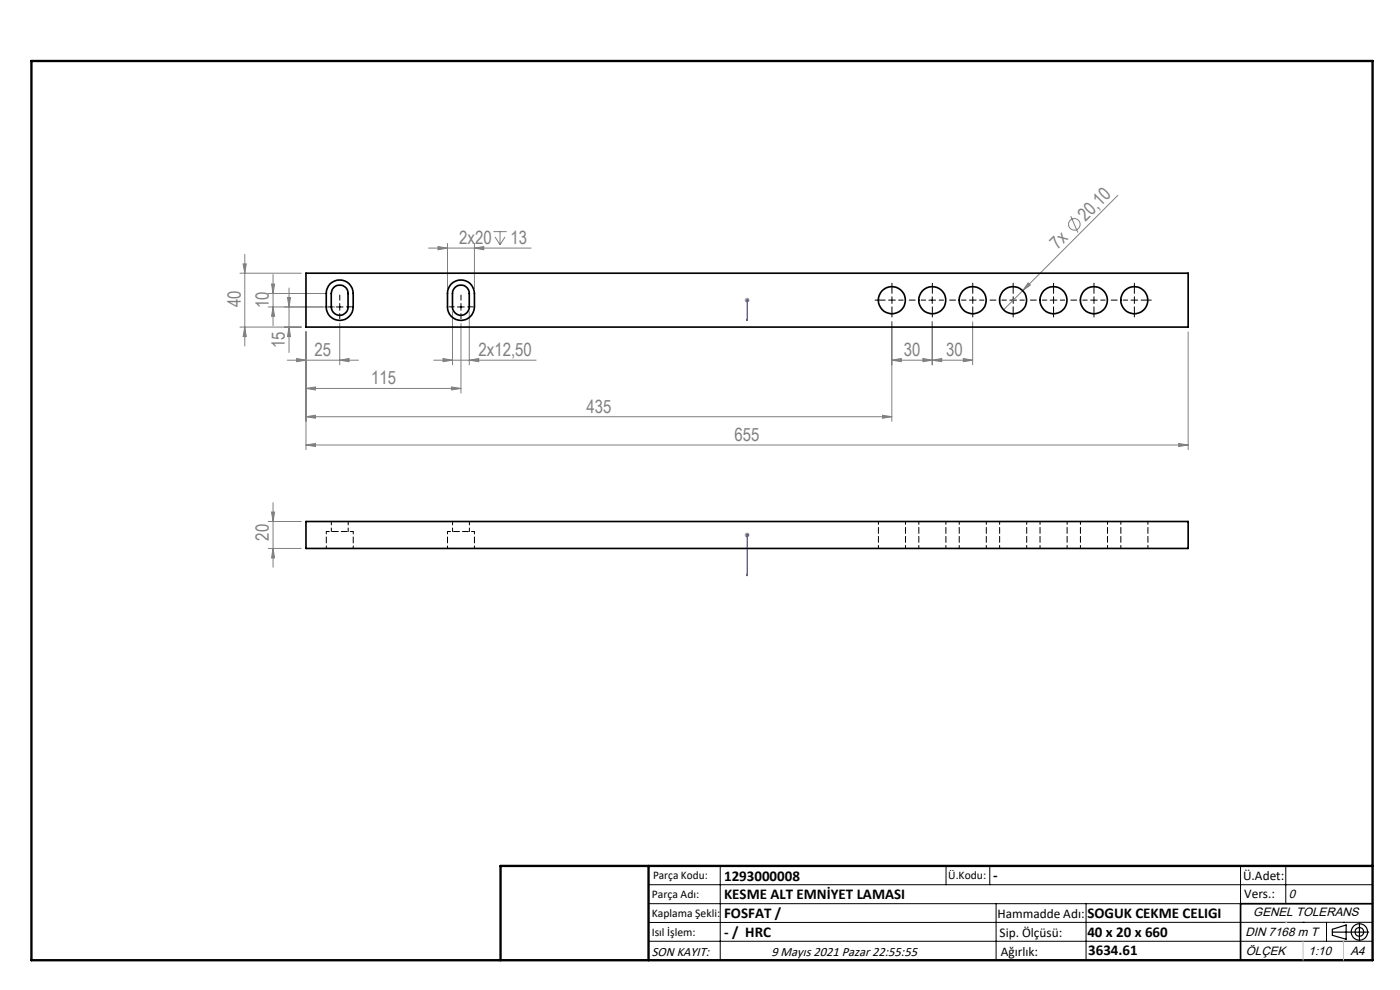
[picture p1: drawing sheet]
<svg xmlns="http://www.w3.org/2000/svg" width="297mm" height="210mm" viewBox="0 0 297 210" stroke-linecap="round" stroke-linejoin="round" font-family="sans-serif">
<g fill="none" stroke="#808080" stroke-width=".21">
<path d="M50.9 58h13M51.6 56h.6l-.3 2zM51.9 54v19.4M57.9 58.2v10.9M90.9 52.6h21.8M92.9 52.3l2 .3-2 .4zM94.9 51.6v9.6M100.6 52.6l2-.3v.7zM100.6 51.6v9.6M104.7 49.1h2.8M105 50.3l1.1 1.6M106.1 49.1v2.8"/>
<path d="M107.1 50.3l-1 1.6M218.1 60l.5 .5-1.6 1.2zM227.2 45.9l1.5 3.4M237.1 41.4l-24.2 24.3M50.9 69.4h13M51.9 69.4l.3 2h-.6zM56.9 65.1h14.1M56.9 62.3h12.4M57.6 60.2h.6l-.3 2.1zM57.9 65.1l.3 2h-.6zM60.9 76.4h15.2M61 63.1h.6l-.3 2z"/>
<path d="M61.3 61.1v13.7M61.3 69.4l.3 2h-.6zM62.9 76.1l2 .3-2 .3zM64.9 70.4v25M72.1 76.4l1.9-.3v.6zM72.1 68.6v8.8M92 76.4h21.7M94 76.1l2 .3-2 .3zM96 66.1v11.3M97.8 68.6v14.8M99.6 76.4l2-.3v.6zM99.6 66.1v11.3"/>
<path d="M158 63.7h1M158.2 63.3l.7 .7M158.5 63.2v1M158.9 63.3l-.7 .7M189.2 76.4l2-.3v.6zM189.2 76.4h17.1M189.2 68.3v21.1M195.8 76.1l2 .3-2 .3zM197.8 76.4l2-.3v.6zM197.8 68.3v9.1M204.4 76.1l1.9 .3-1.9 .3zM206.3 68.3v9.1"/>
<path d="M252.1 70.4v25M64.9 82.4l2-.3v.6zM64.9 88.4l2-.3v.6zM64.9 94.4l2-.3v.6zM64.9 82.4h32.9M64.9 88.4h124.3M64.9 94.4h187.2M95.8 82.1l2 .3-2 .3zM187.2 88.1l2 .3-2 .3zM250 94.1l2.1 .3-2.1 .3zM56.9 116.3h7M56.9 110.6h7"/>
<path d="M57.6 108.6h.6l-.3 2zM57.9 116.3l.3 2h-.6zM57.9 106.6v13.7M158 113.5h1M158.2 113.1l.7 .7M158.5 113v1M158.9 113.1l-.7 .7"/>
<circle cx="227.9" cy="47.6" r="1.23"/>
</g>
<g fill="none" stroke="#000" stroke-width=".25">
<path d="M282.6 197.7h7.8M282.6 197.1l3-.9v3l-3-.8zM288.4 195.8v3.8M106.2 203.7h185"/>
<circle cx="288.4" cy="197.7" r="1.74"/>
<circle cx="288.4" cy="197.7" r=".93"/>
</g>
<path d="M158.5 68v-.4v.4M158.5 63.6v.2zM158.5 63.7h.1M158.5 63.7v4.3M158.5 113.4v.2zM158.5 113.5h.1M158.5 113.5v8.7M158.5 122.2v-.5v.5" fill="none" stroke="#00f" stroke-width=".21"/>
<g fill="none" stroke="#000" stroke-width=".21" stroke-dasharray="15.2 1.3 1.3 1.3">
<path d="M70.7 65.1h-1.1M72.1 63.7v-1.1M72.1 66.5v1.1M73.5 65.1h1.1M96.4 65.1h-1.1M97.8 63.7v-1.1M97.8 66.5v1.1M99.2 65.1h1.1M187.8 63.7h-2.2M189.2 63.7h.7M189.2 63.7v-.8M189.2 63.7h-.7"/>
<path d="M189.2 63.7v.7M189.2 62.2v-2.1M189.2 65.1v2.1M197.8 62.2v-2.1M197.8 65.1v2.1M206.4 63.7h.7M206.4 63.7v-.8M206.4 63.7h-.7M206.4 63.7v.7M206.4 62.2v-2.1M206.4 65.1v2.1M214.9 63.7h.8"/>
<path d="M214.9 63.7v-.8M214.9 63.7h-.7M214.9 63.7v.7M214.9 62.2v-2.1M214.9 65.1v2.1M223.5 63.7h.7M223.5 63.7v-.8M223.5 63.7h-.7M223.5 63.7v.7M223.5 62.2v-2.1M223.5 65.1v2.1M232.1 63.7h.7"/>
<path d="M232.1 63.7v-.8M232.1 63.7h-.7M232.1 63.7v.7M232.1 62.2v-2.1M232.1 65.1v2.1M240.7 63.7h.7M240.7 63.7v-.8M240.7 63.7h-.8M240.7 63.7v.7M240.7 62.2v-2.1M240.7 65.1v2.1M242.1 63.7h2.1"/>
</g>
<path d="M190.7 63.7h5.7M199.2 63.7h5.7M207.8 63.7h5.7M216.4 63.7h5.7M224.9 63.7h5.8M233.5 63.7h5.7" fill="none" stroke="#000" stroke-width=".21" stroke-dasharray="15.2 1.3 1.3 1.3" stroke-dashoffset="14.3"/>
<g fill="none" stroke="#000" stroke-width=".21">
<path d="M71.3 65.1h1.5M72.1 64.4v1.4M97 65.1h1.5M97.8 64.4v1.4M197.1 63.7h1.4M197.8 63v1.4M137.6 187.7h153.6M137.6 191.7h153.6M137.6 199.7h153.6M152.8 183.7v20M200.7 183.7v4M210 183.7v4"/>
<path d="M211.3 191.7v12M230.4 191.7v12M263.2 183.7v20M272.8 183.7v8M276.4 195.6h.1M281.4 195.6v4.1M285 195.6h.1M291.2 195.6l-153.6 .1"/>
</g>
<path d="M291.2 191.7h-28v12" fill="none" stroke="#000" stroke-width=".35"/>
<path d="M6.7 12.9h284.5v190.8h-284.5zM137.6 183.7v20M291.2 183.7h-185v20" fill="none" stroke="#000" stroke-width=".5"/>
<path d="M276.4 199.7v4M285 199.7v4" fill="none" stroke="#c0c0c0" stroke-width=".21"/>
<path d="M272.8 195.6h.1" fill="none" stroke="#c0c0c0" stroke-width=".25"/>
<g fill="#00f">
<path d="M158.5 67.6v.4zM158.5 63.6v.2z"/>
<path d="M158.5 113.4v.2zM158.5 121.7v.5z"/>
</g>
<g fill="#808080">
<path d="M218.1 60l.5 .5-1.6 1.2z"/>
<path d="M99.6 76.4l2-.3v.6zM94 76.1l2 .3-2 .3z"/>
<path d="M57.9 65.1l.3 2h-.6zM57.6 60.2h.6l-.3 2.1z"/>
<path d="M57.9 116.3l.3 2h-.6zM57.6 108.6h.6l-.3 2z"/>
<path d="M51.6 56h.6l-.3 2zM51.9 69.4l.3 2h-.6zM61 63.1h.6l-.3 2zM61.3 69.4l.3 2h-.6z"/>
<path d="M62.9 76.1l2 .3-2 .3zM72.1 76.4l1.9-.3v.6zM64.9 82.4l2-.3v.6zM95.8 82.1l2 .3-2 .3zM64.9 88.4l2-.3v.6zM187.2 88.1l2 .3-2 .3zM64.9 94.4l2-.3v.6zM250 94.1l2.1 .3-2.1 .3zM189.2 76.4l2-.3v.6zM195.8 76.1l2 .3-2 .3zM197.8 76.4l2-.3v.6zM204.4 76.1l1.9 .3-1.9 .3zM92.9 52.3l2 .3-2 .4zM100.6 52.6l2-.3v.7z"/>
</g>
<g fill="none" stroke="#000" stroke-width=".35">
<path d="M64.9 58h187.2v11.4h-187.2zM70 60.2a2.88 2.88 0 0 1 3.2-.6 2.88 2.88 0 0 1 1.7 2.7v2.8a2.86 2.86 0 0 1-2.8 2.9 2.86 2.86 0 0 1-2.9-2.9v-2.8a3 3 0 0 1 .8-2.1zM70.7 61.1a1.77 1.77 0 0 1 2-.5 1.77 1.77 0 0 1 1.1 1.7v2.8a1.78 1.78 0 0 1-1.7 1.8 1.78 1.78 0 0 1-1.8-1.8v-2.8zM95.7 60.2a2.88 2.88 0 0 1 3.2-.6 2.88 2.88 0 0 1 1.7 2.7v2.8a2.86 2.86 0 0 1-2.8 2.9 2.86 2.86 0 0 1-2.9-2.9v-2.8a3 3 0 0 1 .8-2.1zM96.4 61.1a1.77 1.77 0 0 1 2-.5 1.77 1.77 0 0 1 1.2 1.7v2.8a1.78 1.78 0 0 1-1.8 1.8 1.78 1.78 0 0 1-1.8-1.8v-3.3zM64.9 110.6h187.2v5.7h-187.2z"/>
<circle cx="189.2" cy="63.7" r="2.87"/>
<circle cx="197.8" cy="63.7" r="2.87"/>
<circle cx="206.4" cy="63.7" r="2.87"/>
<circle cx="214.9" cy="63.7" r="2.87"/>
<circle cx="223.5" cy="63.7" r="2.87"/>
<circle cx="232.1" cy="63.7" r="2.87"/>
<circle cx="240.6" cy="63.7" r="2.87"/>
</g>
<path d="M69.2 112.7v3.6M74.9 116.3v-3.6M94.9 112.7v3.6M100.7 116.3v-3.6" fill="none" stroke="#000" stroke-width=".21" stroke-dasharray="1.3 .6" stroke-dashoffset=".8"/>
<g fill="none" stroke="#000" stroke-width=".21" stroke-dasharray="1.3 .6" stroke-dashoffset=".6">
<path d="M74.9 112.7h-5.7M100.7 112.7h-5.8M186.4 110.6v5.7M192.1 116.3v-5.7M194.9 110.6v5.7M200.7 116.3v-5.7M203.5 110.6v5.7M209.2 116.3v-5.7M212.1 110.6v5.7M217.8 116.3v-5.7M220.6 110.6v5.7M226.4 116.3v-5.7"/>
<path d="M229.2 110.6v5.7M235 116.3v-5.7M237.8 110.6v5.7M243.5 116.3v-5.7"/>
</g>
<path d="M70.3 110.6v2.1M73.9 112.7v-2.1M96 110.6v2.1M99.6 112.7v-2.1" fill="none" stroke="#000" stroke-width=".21" stroke-dasharray="1.3 .6" stroke-dashoffset=".5"/>
<g font-size="3.9" fill="#808080">
<text x="230.3" y="47.1" transform="rotate(-45 230.3 47.1)">20,10</text>
<text x="97.4" y="51.8">2x20</text>
<text x="108.3" y="51.8">13</text>
<text x="224.4" y="53" transform="rotate(-45 224.4 53)">7x</text>
<text x="51.1" y="65.2" transform="rotate(-90 51.1 65.2)">40</text>
<text x="57.1" y="65.4" transform="rotate(-90 57.1 65.4)">10</text>
<text x="60.5" y="73.9" transform="rotate(-90 60.5 73.9)">15</text>
<text x="66.7" y="75.5">25</text>
<text x="101.5" y="75.5">2x12,50</text>
<text x="191.7" y="75.5">30</text>
<text x="200.7" y="75.5">30</text>
<text x="78.7" y="81.5">115</text>
<text x="124.4" y="87.5">435</text>
<text x="155.9" y="93.5">655</text>
<text x="57.1" y="114.7" transform="rotate(-90 57.1 114.7)">20</text>
</g>
<g font-size="3.2">
<text x="153.6" y="186.8">1293000008</text>
<text x="153.6" y="190.8">KESME ALT EMNİYET LAMASI</text>
<text x="210.7" y="186.6">-</text>
<text x="153.6" y="194.8">FOSFAT /</text>
<text x="230.7" y="194.8">SOGUK CEKME CELIGI</text>
<text x="153.6" y="198.8">- / HRC</text>
<text x="230.7" y="198.7">40 x 20 x 660</text>
<text x="230.8" y="202.6">3634.61</text>
</g>
<g font-size="2.8">
<text x="263.7" y="186.7">Ü.Adet:</text>
<text x="263.9" y="190.5">Vers.:</text>
<text x="211.6" y="194.8">Hammadde Adı:</text>
<text x="138.3" y="202.8">SON KAYIT:</text>
<text x="163.6" y="202.8">9 Mayıs 2021 Pazar 22:55:55</text>
<text x="212.1" y="198.7">Sip. Ölçüsü:</text>
<text x="212.3" y="202.7">Ağırlık:</text>
</g>
<g font-size="2.6">
<text x="273.4" y="190.4">0</text>
<text x="265.9" y="194.4">GENEL TOLERANS</text>
<text x="264.2" y="198.5">DIN 7168 m T</text>
<text x="264.3" y="202.6">ÖLÇEK</text>
<text x="277.6" y="202.6">1:10</text>
<text x="286.5" y="202.6">A4</text>
</g>
<g font-size="2.5">
<text x="138.3" y="190.5">Parça Adı:</text>
<text x="138.5" y="186.5">Parça Kodu:</text>
<text x="201.2" y="186.5">Ü.Kodu:</text>
<text x="138.3" y="194.5">Kaplama Şekli:</text>
<text x="138.3" y="198.6">Isıl İşlem:</text>
</g>
</svg>
